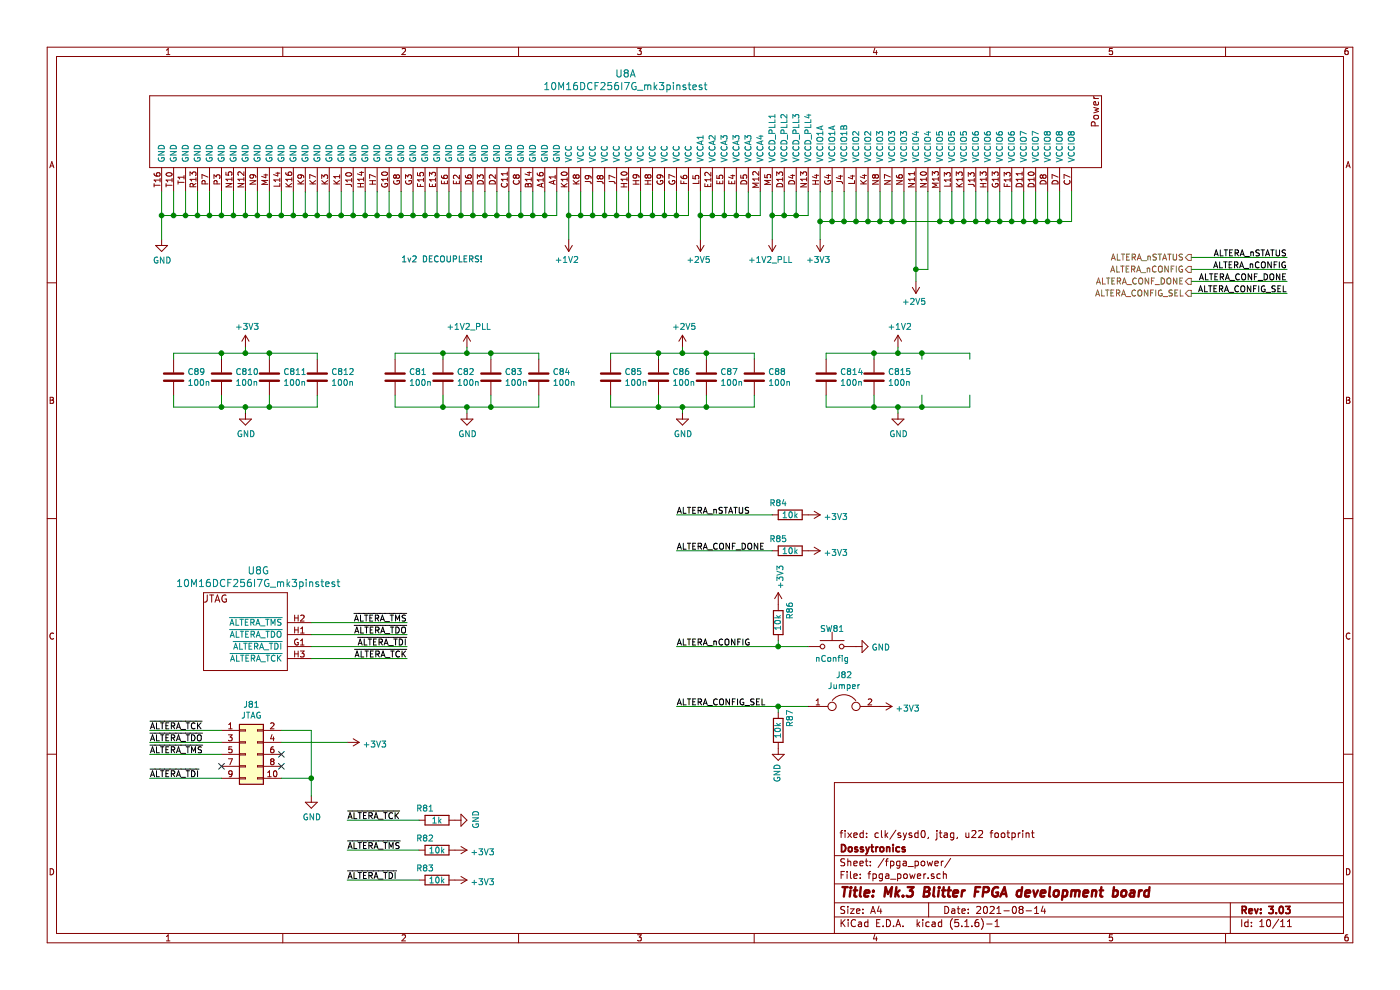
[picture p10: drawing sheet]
EESchema Schematic File Version 4
EELAYER 30 0
EELAYER END
$Descr A4 11693 8268
encoding utf-8
Sheet 10 11
Title "Mk.3 Blitter FPGA development board"
Date "2021-08-14"
Rev "3.03"
Comp "Dossytronics"
Comment1 "fixed: clk/sysd0, jtag, u22 footprint"
Comment2 ""
Comment3 ""
Comment4 ""
$EndDescr
$Comp
L mk3fpga:10M16DCF256I7G_mk3pinstest U8
U 1 1
P 9050 1100
AR Path="/607E6374" Ref="U8"  Part="1" 
AR Path="/607E3841/607E6374" Ref="U8"  Part="1" 
F 0 "U8" V 8563 -2725 60  0000 C CNN
F 1 "10M16DCF256I7G_mk3pinstest" V 8669 -2725 60  0000 C CNN
F 2 "mk3blit:MAX10_FBGA_256_dom" H 9050 1100 60  0001 C CNN
F 3 "" H 9050 1100 60  0001 C CNN
	1    9050 1100
	0    1    1    0   
$EndComp
$Comp
L mk3fpga:10M16DCF256I7G_mk3pinstest U?
U 7 1
P 2050 5100
AR Path="/61429BC9" Ref="U?"  Part="7" 
AR Path="/6077081F/61429BC9" Ref="U?"  Part="7" 
AR Path="/607E3841/61429BC9" Ref="U8"  Part="7" 
F 0 "U8" H 2158 5437 60  0000 C CNN
F 1 "10M16DCF256I7G_mk3pinstest" H 2158 5331 60  0000 C CNN
F 2 "mk3blit:MAX10_FBGA_256_dom" H 2050 5100 60  0001 C CNN
F 3 "" H 2050 5100 60  0001 C CNN
	7    2050 5100
	1    0    0    -1  
$EndComp
Text Label 3400 5400 2    50   ~ 0
~ALTERA_TDI~
Text Label 3400 5300 2    50   ~ 0
~ALTERA_TDO~
Text Label 3400 5200 2    50   ~ 0
~ALTERA_TMS~
Text Label 3400 5500 2    50   ~ 0
~ALTERA_TCK~
$Comp
L Connector_Generic:Conn_02x05_Odd_Even J81
U 1 1
P 2050 6300
F 0 "J81" H 2100 6717 50  0000 C CNN
F 1 "JTAG" H 2100 6626 50  0000 C CNN
F 2 "Connector_IDC:IDC-Header_2x05_P2.54mm_Vertical" H 2050 6300 50  0001 C CNN
F 3 "~" H 2050 6300 50  0001 C CNN
	1    2050 6300
	1    0    0    -1  
$EndComp
Text Label 1250 6500 0    50   ~ 0
~ALTERA_TDI~
Text Label 1250 6200 0    50   ~ 0
~ALTERA_TDO~
Text Label 1250 6300 0    50   ~ 0
~ALTERA_TMS~
Text Label 1250 6100 0    50   ~ 0
~ALTERA_TCK~
NoConn ~ 2350 6400
NoConn ~ 2350 6300
NoConn ~ 1850 6400
Wire Wire Line
	1250 6100 1850 6100
Wire Wire Line
	1850 6200 1250 6200
Wire Wire Line
	1250 6300 1850 6300
Wire Wire Line
	1850 6500 1250 6500
$Comp
L power:+3V3 #PWR0205
U 1 1
P 2900 6200
F 0 "#PWR0205" H 2900 6050 50  0001 C CNN
F 1 "+3V3" V 2915 6328 50  0000 L CNN
F 2 "" H 2900 6200 50  0001 C CNN
F 3 "" H 2900 6200 50  0001 C CNN
	1    2900 6200
	0    1    1    0   
$EndComp
$Comp
L power:GND #PWR0206
U 1 1
P 2600 6650
F 0 "#PWR0206" H 2600 6400 50  0001 C CNN
F 1 "GND" H 2605 6477 50  0000 C CNN
F 2 "" H 2600 6650 50  0001 C CNN
F 3 "" H 2600 6650 50  0001 C CNN
	1    2600 6650
	1    0    0    -1  
$EndComp
Wire Wire Line
	2350 6500 2600 6500
Wire Wire Line
	2600 6500 2600 6650
Wire Wire Line
	2350 6100 2600 6100
Wire Wire Line
	2600 6100 2600 6500
Connection ~ 2600 6500
Wire Wire Line
	2600 5200 3400 5200
Wire Wire Line
	2600 5300 3400 5300
Wire Wire Line
	2600 5400 3400 5400
Wire Wire Line
	2600 5500 3400 5500
Wire Wire Line
	2350 6200 2900 6200
Wire Wire Line
	4650 1600 4650 1800
Wire Wire Line
	4650 1800 4550 1800
Wire Wire Line
	1350 1800 1350 1600
Wire Wire Line
	1450 1600 1450 1800
Connection ~ 1450 1800
Wire Wire Line
	1450 1800 1350 1800
Wire Wire Line
	1550 1600 1550 1800
Connection ~ 1550 1800
Wire Wire Line
	1550 1800 1450 1800
Wire Wire Line
	1650 1600 1650 1800
Connection ~ 1650 1800
Wire Wire Line
	1650 1800 1550 1800
Wire Wire Line
	1750 1600 1750 1800
Connection ~ 1750 1800
Wire Wire Line
	1750 1800 1650 1800
Wire Wire Line
	1850 1600 1850 1800
Connection ~ 1850 1800
Wire Wire Line
	1850 1800 1750 1800
Wire Wire Line
	1950 1600 1950 1800
Connection ~ 1950 1800
Wire Wire Line
	1950 1800 1850 1800
Wire Wire Line
	2050 1600 2050 1800
Connection ~ 2050 1800
Wire Wire Line
	2050 1800 1950 1800
Wire Wire Line
	2150 1600 2150 1800
Wire Wire Line
	2150 1800 2050 1800
Wire Wire Line
	2250 1600 2250 1800
Connection ~ 2250 1800
Wire Wire Line
	2250 1800 2150 1800
Wire Wire Line
	2350 1600 2350 1800
Connection ~ 2350 1800
Wire Wire Line
	2350 1800 2250 1800
Wire Wire Line
	2450 1600 2450 1800
Connection ~ 2450 1800
Wire Wire Line
	2450 1800 2350 1800
Wire Wire Line
	2550 1600 2550 1800
Wire Wire Line
	2550 1800 2450 1800
Connection ~ 2550 1800
Wire Wire Line
	2650 1600 2650 1800
Connection ~ 2650 1800
Wire Wire Line
	2650 1800 2550 1800
Wire Wire Line
	2750 1600 2750 1800
Connection ~ 2750 1800
Wire Wire Line
	2750 1800 2650 1800
Wire Wire Line
	2850 1600 2850 1800
Wire Wire Line
	2850 1800 2750 1800
Connection ~ 2850 1800
Wire Wire Line
	2950 1600 2950 1800
Connection ~ 2950 1800
Wire Wire Line
	2950 1800 2850 1800
Wire Wire Line
	3050 1600 3050 1800
Connection ~ 3050 1800
Wire Wire Line
	3050 1800 2950 1800
Wire Wire Line
	3150 1600 3150 1800
Wire Wire Line
	3150 1800 3050 1800
Connection ~ 3150 1800
Wire Wire Line
	3250 1600 3250 1800
Connection ~ 3250 1800
Wire Wire Line
	3250 1800 3150 1800
Wire Wire Line
	3350 1600 3350 1800
Connection ~ 3350 1800
Wire Wire Line
	3350 1800 3250 1800
Wire Wire Line
	3450 1600 3450 1800
Wire Wire Line
	3450 1800 3350 1800
Connection ~ 3450 1800
Wire Wire Line
	3550 1600 3550 1800
Connection ~ 3550 1800
Wire Wire Line
	3550 1800 3450 1800
Wire Wire Line
	3650 1600 3650 1800
Connection ~ 3650 1800
Wire Wire Line
	3650 1800 3550 1800
Wire Wire Line
	3750 1600 3750 1800
Wire Wire Line
	3750 1800 3650 1800
Connection ~ 3750 1800
Wire Wire Line
	3850 1600 3850 1800
Connection ~ 3850 1800
Wire Wire Line
	3850 1800 3750 1800
Wire Wire Line
	3950 1600 3950 1800
Connection ~ 3950 1800
Wire Wire Line
	3950 1800 3850 1800
Wire Wire Line
	4050 1600 4050 1800
Wire Wire Line
	4050 1800 3950 1800
Connection ~ 4050 1800
Wire Wire Line
	4150 1600 4150 1800
Connection ~ 4150 1800
Wire Wire Line
	4150 1800 4050 1800
Wire Wire Line
	4250 1600 4250 1800
Connection ~ 4250 1800
Wire Wire Line
	4250 1800 4150 1800
Wire Wire Line
	4350 1600 4350 1800
Wire Wire Line
	4350 1800 4250 1800
Connection ~ 4350 1800
Wire Wire Line
	4450 1600 4450 1800
Connection ~ 4450 1800
Wire Wire Line
	4450 1800 4350 1800
Wire Wire Line
	4550 1600 4550 1800
Connection ~ 4550 1800
Wire Wire Line
	4550 1800 4450 1800
Connection ~ 2150 1800
$Comp
L power:GND #PWR0207
U 1 1
P 1350 2000
F 0 "#PWR0207" H 1350 1750 50  0001 C CNN
F 1 "GND" H 1355 1827 50  0000 C CNN
F 2 "" H 1350 2000 50  0001 C CNN
F 3 "" H 1350 2000 50  0001 C CNN
	1    1350 2000
	1    0    0    -1  
$EndComp
Wire Wire Line
	1350 2000 1350 1800
Connection ~ 1350 1800
Wire Wire Line
	5750 1600 5750 1800
Wire Wire Line
	5750 1800 5650 1800
Wire Wire Line
	4750 1800 4750 1600
Wire Wire Line
	4850 1600 4850 1800
Connection ~ 4850 1800
Wire Wire Line
	4850 1800 4750 1800
Wire Wire Line
	4950 1600 4950 1800
Connection ~ 4950 1800
Wire Wire Line
	4950 1800 4850 1800
Wire Wire Line
	5050 1600 5050 1800
Connection ~ 5050 1800
Wire Wire Line
	5050 1800 4950 1800
Wire Wire Line
	5150 1600 5150 1800
Connection ~ 5150 1800
Wire Wire Line
	5150 1800 5050 1800
Wire Wire Line
	5250 1600 5250 1800
Connection ~ 5250 1800
Wire Wire Line
	5250 1800 5150 1800
Wire Wire Line
	5350 1600 5350 1800
Connection ~ 5350 1800
Wire Wire Line
	5350 1800 5250 1800
Wire Wire Line
	5450 1600 5450 1800
Connection ~ 5450 1800
Wire Wire Line
	5450 1800 5350 1800
Wire Wire Line
	5550 1600 5550 1800
Connection ~ 5550 1800
Wire Wire Line
	5550 1800 5450 1800
Wire Wire Line
	5650 1600 5650 1800
Connection ~ 5650 1800
Wire Wire Line
	5650 1800 5550 1800
$Comp
L power:+1V2 #PWR0208
U 1 1
P 4750 2000
F 0 "#PWR0208" H 4750 1850 50  0001 C CNN
F 1 "+1V2" H 4765 2173 50  0000 C CNN
F 2 "" H 4750 2000 50  0001 C CNN
F 3 "" H 4750 2000 50  0001 C CNN
	1    4750 2000
	-1   0    0    1   
$EndComp
Wire Wire Line
	4750 2000 4750 1800
Connection ~ 4750 1800
Wire Wire Line
	6350 1600 6350 1800
Wire Wire Line
	6350 1800 6250 1800
Wire Wire Line
	5850 1800 5850 1600
Wire Wire Line
	5950 1600 5950 1800
Connection ~ 5950 1800
Wire Wire Line
	5950 1800 5850 1800
Wire Wire Line
	6050 1600 6050 1800
Connection ~ 6050 1800
Wire Wire Line
	6050 1800 5950 1800
Wire Wire Line
	6150 1600 6150 1800
Connection ~ 6150 1800
Wire Wire Line
	6150 1800 6050 1800
Wire Wire Line
	6250 1600 6250 1800
Connection ~ 6250 1800
Wire Wire Line
	6250 1800 6150 1800
$Comp
L power:+2V5 #PWR0209
U 1 1
P 5850 2000
F 0 "#PWR0209" H 5850 1850 50  0001 C CNN
F 1 "+2V5" H 5865 2173 50  0000 C CNN
F 2 "" H 5850 2000 50  0001 C CNN
F 3 "" H 5850 2000 50  0001 C CNN
	1    5850 2000
	-1   0    0    1   
$EndComp
Wire Wire Line
	5850 2000 5850 1800
Connection ~ 5850 1800
Wire Wire Line
	6750 1600 6750 1800
Wire Wire Line
	6750 1800 6650 1800
Wire Wire Line
	6450 1800 6450 1600
Wire Wire Line
	6550 1600 6550 1800
Connection ~ 6550 1800
Wire Wire Line
	6550 1800 6450 1800
Wire Wire Line
	6650 1600 6650 1800
Connection ~ 6650 1800
Wire Wire Line
	6650 1800 6550 1800
$Comp
L +1V2_PLL:+1V2_PLL #PWR0210
U 1 1
P 6450 2000
F 0 "#PWR0210" H 6450 1850 50  0001 C CNN
F 1 "+1V2_PLL" H 6465 2173 50  0000 C CNN
F 2 "" H 6450 2000 50  0001 C CNN
F 3 "" H 6450 2000 50  0001 C CNN
	1    6450 2000
	-1   0    0    1   
$EndComp
Wire Wire Line
	6450 2000 6450 1800
Connection ~ 6450 1800
$Comp
L power:+2V5 #PWR0211
U 1 1
P 7650 2350
F 0 "#PWR0211" H 7650 2200 50  0001 C CNN
F 1 "+2V5" H 7665 2523 50  0000 C CNN
F 2 "" H 7650 2350 50  0001 C CNN
F 3 "" H 7650 2350 50  0001 C CNN
	1    7650 2350
	-1   0    0    1   
$EndComp
Wire Wire Line
	7650 1600 7650 2250
Wire Wire Line
	7750 1600 7750 2250
Wire Wire Line
	7750 2250 7650 2250
Connection ~ 7650 2250
Wire Wire Line
	7650 2250 7650 2350
Wire Wire Line
	6850 1600 6850 1850
Wire Wire Line
	6850 1850 6950 1850
Wire Wire Line
	8950 1850 8950 1600
Wire Wire Line
	8850 1600 8850 1850
Connection ~ 8850 1850
Wire Wire Line
	8850 1850 8950 1850
Wire Wire Line
	8750 1600 8750 1850
Connection ~ 8750 1850
Wire Wire Line
	8750 1850 8850 1850
Wire Wire Line
	8650 1600 8650 1850
Connection ~ 8650 1850
Wire Wire Line
	8650 1850 8750 1850
Wire Wire Line
	8550 1600 8550 1850
Connection ~ 8550 1850
Wire Wire Line
	8550 1850 8650 1850
Wire Wire Line
	8450 1600 8450 1850
Connection ~ 8450 1850
Wire Wire Line
	8450 1850 8550 1850
Wire Wire Line
	8350 1600 8350 1850
Connection ~ 8350 1850
Wire Wire Line
	8350 1850 8450 1850
Wire Wire Line
	8250 1600 8250 1850
Connection ~ 8250 1850
Wire Wire Line
	8250 1850 8350 1850
Wire Wire Line
	8150 1600 8150 1850
Connection ~ 8150 1850
Wire Wire Line
	8150 1850 8250 1850
Wire Wire Line
	8050 1600 8050 1850
Connection ~ 8050 1850
Wire Wire Line
	8050 1850 8150 1850
Wire Wire Line
	7950 1600 7950 1850
Connection ~ 7950 1850
Wire Wire Line
	7950 1850 8050 1850
Wire Wire Line
	7850 1600 7850 1850
Connection ~ 7850 1850
Wire Wire Line
	7850 1850 7950 1850
Wire Wire Line
	7550 1600 7550 1850
Connection ~ 7550 1850
Wire Wire Line
	7550 1850 7850 1850
Wire Wire Line
	7450 1600 7450 1850
Connection ~ 7450 1850
Wire Wire Line
	7450 1850 7550 1850
Wire Wire Line
	7350 1600 7350 1850
Connection ~ 7350 1850
Wire Wire Line
	7350 1850 7450 1850
Wire Wire Line
	7250 1600 7250 1850
Connection ~ 7250 1850
Wire Wire Line
	7250 1850 7350 1850
Wire Wire Line
	7150 1600 7150 1850
Connection ~ 7150 1850
Wire Wire Line
	7150 1850 7250 1850
Wire Wire Line
	7050 1600 7050 1850
Connection ~ 7050 1850
Wire Wire Line
	7050 1850 7150 1850
Wire Wire Line
	6950 1600 6950 1850
Connection ~ 6950 1850
Wire Wire Line
	6950 1850 7050 1850
$Comp
L power:+3V3 #PWR0212
U 1 1
P 6850 2000
F 0 "#PWR0212" H 6850 1850 50  0001 C CNN
F 1 "+3V3" H 6865 2173 50  0000 C CNN
F 2 "" H 6850 2000 50  0001 C CNN
F 3 "" H 6850 2000 50  0001 C CNN
	1    6850 2000
	-1   0    0    1   
$EndComp
Wire Wire Line
	6850 2000 6850 1850
Connection ~ 6850 1850
Text Notes 3350 2200 0    50   ~ 0
1v2 DECOUPLERS!
$Comp
L Device:C C81
U 1 1
P 3300 3150
F 0 "C81" H 3415 3196 50  0000 L CNN
F 1 "100n" H 3415 3105 50  0000 L CNN
F 2 "Capacitors_SMD:C_0402" H 3338 3000 50  0001 C CNN
F 3 "~" H 3300 3150 50  0001 C CNN
	1    3300 3150
	1    0    0    -1  
$EndComp
$Comp
L Device:C C82
U 1 1
P 3700 3150
F 0 "C82" H 3815 3196 50  0000 L CNN
F 1 "100n" H 3815 3105 50  0000 L CNN
F 2 "Capacitors_SMD:C_0402" H 3738 3000 50  0001 C CNN
F 3 "~" H 3700 3150 50  0001 C CNN
	1    3700 3150
	1    0    0    -1  
$EndComp
$Comp
L Device:C C83
U 1 1
P 4100 3150
F 0 "C83" H 4215 3196 50  0000 L CNN
F 1 "100n" H 4215 3105 50  0000 L CNN
F 2 "Capacitors_SMD:C_0402" H 4138 3000 50  0001 C CNN
F 3 "~" H 4100 3150 50  0001 C CNN
	1    4100 3150
	1    0    0    -1  
$EndComp
$Comp
L Device:C C84
U 1 1
P 4500 3150
F 0 "C84" H 4615 3196 50  0000 L CNN
F 1 "100n" H 4615 3105 50  0000 L CNN
F 2 "Capacitors_SMD:C_0402" H 4538 3000 50  0001 C CNN
F 3 "~" H 4500 3150 50  0001 C CNN
	1    4500 3150
	1    0    0    -1  
$EndComp
$Comp
L power:GND #PWR0230
U 1 1
P 3900 3450
F 0 "#PWR0230" H 3900 3200 50  0001 C CNN
F 1 "GND" H 3905 3277 50  0000 C CNN
F 2 "" H 3900 3450 50  0001 C CNN
F 3 "" H 3900 3450 50  0001 C CNN
	1    3900 3450
	1    0    0    -1  
$EndComp
$Comp
L +1V2_PLL:+1V2_PLL #PWR0231
U 1 1
P 3900 2900
F 0 "#PWR0231" H 3900 2750 50  0001 C CNN
F 1 "+1V2_PLL" H 3915 3073 50  0000 C CNN
F 2 "" H 3900 2900 50  0001 C CNN
F 3 "" H 3900 2900 50  0001 C CNN
	1    3900 2900
	1    0    0    -1  
$EndComp
Wire Wire Line
	3300 3300 3300 3400
Wire Wire Line
	3300 3400 3700 3400
Wire Wire Line
	4500 3400 4500 3300
Wire Wire Line
	4100 3300 4100 3400
Connection ~ 4100 3400
Wire Wire Line
	4100 3400 4500 3400
Wire Wire Line
	3900 3450 3900 3400
Connection ~ 3900 3400
Wire Wire Line
	3900 3400 4100 3400
Wire Wire Line
	3700 3400 3700 3300
Connection ~ 3700 3400
Wire Wire Line
	3700 3400 3900 3400
Wire Wire Line
	3300 3000 3300 2950
Wire Wire Line
	3300 2950 3700 2950
Wire Wire Line
	4500 2950 4500 3000
Wire Wire Line
	4100 3000 4100 2950
Connection ~ 4100 2950
Wire Wire Line
	4100 2950 4500 2950
Wire Wire Line
	3700 3000 3700 2950
Connection ~ 3700 2950
Wire Wire Line
	3700 2950 3900 2950
Wire Wire Line
	3900 2950 3900 2900
Connection ~ 3900 2950
Wire Wire Line
	3900 2950 4100 2950
$Comp
L Device:C C85
U 1 1
P 5100 3150
F 0 "C85" H 5215 3196 50  0000 L CNN
F 1 "100n" H 5215 3105 50  0000 L CNN
F 2 "Capacitors_SMD:C_0402" H 5138 3000 50  0001 C CNN
F 3 "~" H 5100 3150 50  0001 C CNN
	1    5100 3150
	1    0    0    -1  
$EndComp
$Comp
L Device:C C86
U 1 1
P 5500 3150
F 0 "C86" H 5615 3196 50  0000 L CNN
F 1 "100n" H 5615 3105 50  0000 L CNN
F 2 "Capacitors_SMD:C_0402" H 5538 3000 50  0001 C CNN
F 3 "~" H 5500 3150 50  0001 C CNN
	1    5500 3150
	1    0    0    -1  
$EndComp
$Comp
L Device:C C87
U 1 1
P 5900 3150
F 0 "C87" H 6015 3196 50  0000 L CNN
F 1 "100n" H 6015 3105 50  0000 L CNN
F 2 "Capacitors_SMD:C_0402" H 5938 3000 50  0001 C CNN
F 3 "~" H 5900 3150 50  0001 C CNN
	1    5900 3150
	1    0    0    -1  
$EndComp
$Comp
L Device:C C88
U 1 1
P 6300 3150
F 0 "C88" H 6415 3196 50  0000 L CNN
F 1 "100n" H 6415 3105 50  0000 L CNN
F 2 "Capacitors_SMD:C_0402" H 6338 3000 50  0001 C CNN
F 3 "~" H 6300 3150 50  0001 C CNN
	1    6300 3150
	1    0    0    -1  
$EndComp
$Comp
L power:GND #PWR0232
U 1 1
P 5700 3450
F 0 "#PWR0232" H 5700 3200 50  0001 C CNN
F 1 "GND" H 5705 3277 50  0000 C CNN
F 2 "" H 5700 3450 50  0001 C CNN
F 3 "" H 5700 3450 50  0001 C CNN
	1    5700 3450
	1    0    0    -1  
$EndComp
Wire Wire Line
	5100 3300 5100 3400
Wire Wire Line
	5100 3400 5500 3400
Wire Wire Line
	6300 3400 6300 3300
Wire Wire Line
	5900 3300 5900 3400
Connection ~ 5900 3400
Wire Wire Line
	5900 3400 6300 3400
Wire Wire Line
	5700 3450 5700 3400
Connection ~ 5700 3400
Wire Wire Line
	5700 3400 5900 3400
Wire Wire Line
	5500 3400 5500 3300
Connection ~ 5500 3400
Wire Wire Line
	5500 3400 5700 3400
Wire Wire Line
	5100 3000 5100 2950
Wire Wire Line
	5100 2950 5500 2950
Wire Wire Line
	6300 2950 6300 3000
Wire Wire Line
	5900 3000 5900 2950
Connection ~ 5900 2950
Wire Wire Line
	5900 2950 6300 2950
Wire Wire Line
	5500 3000 5500 2950
Connection ~ 5500 2950
Wire Wire Line
	5500 2950 5700 2950
Wire Wire Line
	5700 2950 5700 2900
Connection ~ 5700 2950
Wire Wire Line
	5700 2950 5900 2950
$Comp
L power:+2V5 #PWR0233
U 1 1
P 5700 2900
F 0 "#PWR0233" H 5700 2750 50  0001 C CNN
F 1 "+2V5" H 5715 3073 50  0000 C CNN
F 2 "" H 5700 2900 50  0001 C CNN
F 3 "" H 5700 2900 50  0001 C CNN
	1    5700 2900
	1    0    0    -1  
$EndComp
$Comp
L Device:C C89
U 1 1
P 1450 3150
F 0 "C89" H 1565 3196 50  0000 L CNN
F 1 "100n" H 1565 3105 50  0000 L CNN
F 2 "Capacitors_SMD:C_0402" H 1488 3000 50  0001 C CNN
F 3 "~" H 1450 3150 50  0001 C CNN
	1    1450 3150
	1    0    0    -1  
$EndComp
$Comp
L Device:C C810
U 1 1
P 1850 3150
F 0 "C810" H 1965 3196 50  0000 L CNN
F 1 "100n" H 1965 3105 50  0000 L CNN
F 2 "Capacitors_SMD:C_0402" H 1888 3000 50  0001 C CNN
F 3 "~" H 1850 3150 50  0001 C CNN
	1    1850 3150
	1    0    0    -1  
$EndComp
$Comp
L Device:C C811
U 1 1
P 2250 3150
F 0 "C811" H 2365 3196 50  0000 L CNN
F 1 "100n" H 2365 3105 50  0000 L CNN
F 2 "Capacitors_SMD:C_0402" H 2288 3000 50  0001 C CNN
F 3 "~" H 2250 3150 50  0001 C CNN
	1    2250 3150
	1    0    0    -1  
$EndComp
$Comp
L Device:C C812
U 1 1
P 2650 3150
F 0 "C812" H 2765 3196 50  0000 L CNN
F 1 "100n" H 2765 3105 50  0000 L CNN
F 2 "Capacitors_SMD:C_0402" H 2688 3000 50  0001 C CNN
F 3 "~" H 2650 3150 50  0001 C CNN
	1    2650 3150
	1    0    0    -1  
$EndComp
$Comp
L power:GND #PWR0240
U 1 1
P 2050 3450
F 0 "#PWR0240" H 2050 3200 50  0001 C CNN
F 1 "GND" H 2055 3277 50  0000 C CNN
F 2 "" H 2050 3450 50  0001 C CNN
F 3 "" H 2050 3450 50  0001 C CNN
	1    2050 3450
	1    0    0    -1  
$EndComp
Wire Wire Line
	1450 3300 1450 3400
Wire Wire Line
	1450 3400 1850 3400
Wire Wire Line
	2650 3400 2650 3300
Wire Wire Line
	2250 3300 2250 3400
Connection ~ 2250 3400
Wire Wire Line
	2250 3400 2650 3400
Wire Wire Line
	2050 3450 2050 3400
Connection ~ 2050 3400
Wire Wire Line
	2050 3400 2250 3400
Wire Wire Line
	1850 3400 1850 3300
Connection ~ 1850 3400
Wire Wire Line
	1850 3400 2050 3400
Wire Wire Line
	1450 3000 1450 2950
Wire Wire Line
	1450 2950 1850 2950
Wire Wire Line
	2650 2950 2650 3000
Wire Wire Line
	2250 3000 2250 2950
Connection ~ 2250 2950
Wire Wire Line
	2250 2950 2650 2950
Wire Wire Line
	1850 3000 1850 2950
Connection ~ 1850 2950
Wire Wire Line
	1850 2950 2050 2950
Wire Wire Line
	2050 2950 2050 2900
Connection ~ 2050 2950
Wire Wire Line
	2050 2950 2250 2950
$Comp
L power:+3V3 #PWR0241
U 1 1
P 2050 2900
F 0 "#PWR0241" H 2050 2750 50  0001 C CNN
F 1 "+3V3" H 2065 3073 50  0000 C CNN
F 2 "" H 2050 2900 50  0001 C CNN
F 3 "" H 2050 2900 50  0001 C CNN
	1    2050 2900
	1    0    0    -1  
$EndComp
$Comp
L Device:C C814
U 1 1
P 6900 3150
F 0 "C814" H 7015 3196 50  0000 L CNN
F 1 "100n" H 7015 3105 50  0000 L CNN
F 2 "Capacitors_SMD:C_0402" H 6938 3000 50  0001 C CNN
F 3 "~" H 6900 3150 50  0001 C CNN
	1    6900 3150
	1    0    0    -1  
$EndComp
$Comp
L Device:C C815
U 1 1
P 7300 3150
F 0 "C815" H 7415 3196 50  0000 L CNN
F 1 "100n" H 7415 3105 50  0000 L CNN
F 2 "Capacitors_SMD:C_0402" H 7338 3000 50  0001 C CNN
F 3 "~" H 7300 3150 50  0001 C CNN
	1    7300 3150
	1    0    0    -1  
$EndComp
$Comp
L power:GND #PWR0143
U 1 1
P 7500 3450
F 0 "#PWR0143" H 7500 3200 50  0001 C CNN
F 1 "GND" H 7505 3277 50  0000 C CNN
F 2 "" H 7500 3450 50  0001 C CNN
F 3 "" H 7500 3450 50  0001 C CNN
	1    7500 3450
	1    0    0    -1  
$EndComp
Wire Wire Line
	6900 3300 6900 3400
Wire Wire Line
	6900 3400 7300 3400
Wire Wire Line
	8100 3400 8100 3300
Wire Wire Line
	7700 3300 7700 3400
Connection ~ 7700 3400
Wire Wire Line
	7700 3400 8100 3400
Wire Wire Line
	7500 3450 7500 3400
Connection ~ 7500 3400
Wire Wire Line
	7500 3400 7700 3400
Wire Wire Line
	7300 3400 7300 3300
Connection ~ 7300 3400
Wire Wire Line
	7300 3400 7500 3400
Wire Wire Line
	6900 3000 6900 2950
Wire Wire Line
	6900 2950 7300 2950
Wire Wire Line
	8100 2950 8100 3000
Wire Wire Line
	7700 3000 7700 2950
Connection ~ 7700 2950
Wire Wire Line
	7700 2950 8100 2950
Wire Wire Line
	7300 3000 7300 2950
Connection ~ 7300 2950
Wire Wire Line
	7300 2950 7500 2950
Wire Wire Line
	7500 2950 7500 2900
Connection ~ 7500 2950
Wire Wire Line
	7500 2950 7700 2950
$Comp
L power:+1V2 #PWR0198
U 1 1
P 7500 2900
F 0 "#PWR0198" H 7500 2750 50  0001 C CNN
F 1 "+1V2" H 7515 3073 50  0000 C CNN
F 2 "" H 7500 2900 50  0001 C CNN
F 3 "" H 7500 2900 50  0001 C CNN
	1    7500 2900
	1    0    0    -1  
$EndComp
$Comp
L Device:R R81
U 1 1
P 3650 6850
F 0 "R81" V 3550 6750 50  0000 C CNN
F 1 "1k" V 3650 6850 50  0000 C CNN
F 2 "Resistors_SMD:R_0805" V 3580 6850 50  0001 C CNN
F 3 "~" H 3650 6850 50  0001 C CNN
	1    3650 6850
	0    1    1    0   
$EndComp
$Comp
L Device:R R82
U 1 1
P 3650 7100
F 0 "R82" V 3550 7000 50  0000 C CNN
F 1 "10k" V 3650 7100 50  0000 C CNN
F 2 "Resistors_SMD:R_0805" V 3580 7100 50  0001 C CNN
F 3 "~" H 3650 7100 50  0001 C CNN
	1    3650 7100
	0    1    1    0   
$EndComp
Text Label 2900 6850 0    50   ~ 0
~ALTERA_TCK~
Wire Wire Line
	2900 6850 3500 6850
Text Label 2900 7100 0    50   ~ 0
~ALTERA_TMS~
Wire Wire Line
	2900 7100 3500 7100
$Comp
L power:GND #PWR0197
U 1 1
P 3800 6850
F 0 "#PWR0197" H 3800 6600 50  0001 C CNN
F 1 "GND" H 3805 6677 50  0000 C CNN
F 2 "" H 3800 6850 50  0001 C CNN
F 3 "" H 3800 6850 50  0001 C CNN
	1    3800 6850
	0    -1   -1   0   
$EndComp
$Comp
L power:+3V3 #PWR0215
U 1 1
P 3800 7100
F 0 "#PWR0215" H 3800 6950 50  0001 C CNN
F 1 "+3V3" V 3815 7228 50  0000 L CNN
F 2 "" H 3800 7100 50  0001 C CNN
F 3 "" H 3800 7100 50  0001 C CNN
	1    3800 7100
	0    1    1    0   
$EndComp
$Comp
L Device:R R83
U 1 1
P 3650 7350
F 0 "R83" V 3550 7250 50  0000 C CNN
F 1 "10k" V 3650 7350 50  0000 C CNN
F 2 "Resistors_SMD:R_0805" V 3580 7350 50  0001 C CNN
F 3 "~" H 3650 7350 50  0001 C CNN
	1    3650 7350
	0    1    1    0   
$EndComp
Wire Wire Line
	2900 7350 3500 7350
$Comp
L power:+3V3 #PWR0216
U 1 1
P 3800 7350
F 0 "#PWR0216" H 3800 7200 50  0001 C CNN
F 1 "+3V3" V 3815 7478 50  0000 L CNN
F 2 "" H 3800 7350 50  0001 C CNN
F 3 "" H 3800 7350 50  0001 C CNN
	1    3800 7350
	0    1    1    0   
$EndComp
Text Label 2900 7350 0    50   ~ 0
~ALTERA_TDI~
Wire Wire Line
	9950 2150 10750 2150
Text Label 10750 2150 2    50   ~ 0
ALTERA_nSTATUS~
Wire Wire Line
	9950 2250 10750 2250
Text Label 10750 2250 2    50   ~ 0
ALTERA_nCONFIG~
Wire Wire Line
	9950 2350 10750 2350
Text Label 10750 2350 2    50   ~ 0
ALTERA_CONF_DONE~
Wire Wire Line
	9950 2450 10750 2450
Text Label 10750 2450 2    50   ~ 0
ALTERA_CONFIG_SEL~
Text HLabel 9950 2150 0    50   Output ~ 0
ALTERA_nSTATUS
Text HLabel 9950 2250 0    50   Output ~ 0
ALTERA_nCONFIG
Text HLabel 9950 2350 0    50   Output ~ 0
ALTERA_CONF_DONE
Text HLabel 9950 2450 0    50   Output ~ 0
ALTERA_CONFIG_SEL
Text Label 5650 4300 0    50   ~ 0
ALTERA_nSTATUS~
Wire Wire Line
	5650 4300 6450 4300
Text Label 5650 5400 0    50   ~ 0
ALTERA_nCONFIG~
Text Label 5650 4600 0    50   ~ 0
ALTERA_CONF_DONE~
Wire Wire Line
	5650 4600 6450 4600
$Comp
L Device:R R84
U 1 1
P 6600 4300
F 0 "R84" V 6500 4200 50  0000 C CNN
F 1 "10k" V 6600 4300 50  0000 C CNN
F 2 "Resistors_SMD:R_0805" V 6530 4300 50  0001 C CNN
F 3 "~" H 6600 4300 50  0001 C CNN
	1    6600 4300
	0    1    1    0   
$EndComp
$Comp
L Device:R R85
U 1 1
P 6600 4600
F 0 "R85" V 6500 4500 50  0000 C CNN
F 1 "10k" V 6600 4600 50  0000 C CNN
F 2 "Resistors_SMD:R_0805" V 6530 4600 50  0001 C CNN
F 3 "~" H 6600 4600 50  0001 C CNN
	1    6600 4600
	0    1    1    0   
$EndComp
$Comp
L power:+3V3 #PWR0217
U 1 1
P 6750 4300
F 0 "#PWR0217" H 6750 4150 50  0001 C CNN
F 1 "+3V3" V 6765 4428 50  0000 L CNN
F 2 "" H 6750 4300 50  0001 C CNN
F 3 "" H 6750 4300 50  0001 C CNN
	1    6750 4300
	0    1    1    0   
$EndComp
$Comp
L power:+3V3 #PWR0218
U 1 1
P 6750 4600
F 0 "#PWR0218" H 6750 4450 50  0001 C CNN
F 1 "+3V3" V 6765 4728 50  0000 L CNN
F 2 "" H 6750 4600 50  0001 C CNN
F 3 "" H 6750 4600 50  0001 C CNN
	1    6750 4600
	0    1    1    0   
$EndComp
$Comp
L Switch:SW_Push SW?
U 1 1
P 6950 5400
AR Path="/607433A4/60E99038" Ref="SW?"  Part="1" 
AR Path="/607E3841/60E99038" Ref="SW81"  Part="1" 
F 0 "SW81" H 6950 5550 50  0000 C CNN
F 1 "nConfig" H 6950 5300 50  0000 C CNN
F 2 "mk3blit:SW_SPST_GEN" H 6950 5600 50  0001 C CNN
F 3 "~" H 6950 5600 50  0001 C CNN
	1    6950 5400
	1    0    0    -1  
$EndComp
$Comp
L power:GND #PWR?
U 1 1
P 7150 5400
AR Path="/607433A4/60E9903E" Ref="#PWR?"  Part="1" 
AR Path="/607E3841/60E9903E" Ref="#PWR0245"  Part="1" 
F 0 "#PWR0245" H 7150 5150 50  0001 C CNN
F 1 "GND" V 7155 5272 50  0000 R CNN
F 2 "" H 7150 5400 50  0001 C CNN
F 3 "" H 7150 5400 50  0001 C CNN
	1    7150 5400
	0    -1   1    0   
$EndComp
$Comp
L Device:R R86
U 1 1
P 6500 5200
F 0 "R86" V 6400 5100 50  0000 C CNN
F 1 "10k" V 6500 5200 50  0000 C CNN
F 2 "Resistors_SMD:R_0805" V 6430 5200 50  0001 C CNN
F 3 "~" H 6500 5200 50  0001 C CNN
	1    6500 5200
	-1   0    0    1   
$EndComp
$Comp
L power:+3V3 #PWR0246
U 1 1
P 6500 5050
F 0 "#PWR0246" H 6500 4900 50  0001 C CNN
F 1 "+3V3" V 6515 5178 50  0000 L CNN
F 2 "" H 6500 5050 50  0001 C CNN
F 3 "" H 6500 5050 50  0001 C CNN
	1    6500 5050
	1    0    0    -1  
$EndComp
Wire Wire Line
	5650 5400 6500 5400
Wire Wire Line
	6500 5400 6500 5350
Connection ~ 6500 5400
Wire Wire Line
	6500 5400 6750 5400
Text Label 5650 5900 0    50   ~ 0
ALTERA_CONFIG_SEL~
$Comp
L Device:Jumper J82
U 1 1
P 7050 5900
F 0 "J82" H 7050 6164 50  0000 C CNN
F 1 "Jumper" H 7050 6073 50  0000 C CNN
F 2 "Connector_PinHeader_2.54mm:PinHeader_1x02_P2.54mm_Vertical" H 7050 5900 50  0001 C CNN
F 3 "~" H 7050 5900 50  0001 C CNN
	1    7050 5900
	1    0    0    -1  
$EndComp
$Comp
L power:GND #PWR?
U 1 1
P 6500 6250
AR Path="/607433A4/60EEC82A" Ref="#PWR?"  Part="1" 
AR Path="/607E3841/60EEC82A" Ref="#PWR0247"  Part="1" 
F 0 "#PWR0247" H 6500 6000 50  0001 C CNN
F 1 "GND" V 6505 6122 50  0000 R CNN
F 2 "" H 6500 6250 50  0001 C CNN
F 3 "" H 6500 6250 50  0001 C CNN
	1    6500 6250
	-1   0    0    -1  
$EndComp
$Comp
L power:+3V3 #PWR0248
U 1 1
P 7350 5900
F 0 "#PWR0248" H 7350 5750 50  0001 C CNN
F 1 "+3V3" V 7365 6028 50  0000 L CNN
F 2 "" H 7350 5900 50  0001 C CNN
F 3 "" H 7350 5900 50  0001 C CNN
	1    7350 5900
	0    1    1    0   
$EndComp
$Comp
L Device:R R87
U 1 1
P 6500 6100
F 0 "R87" V 6400 6000 50  0000 C CNN
F 1 "10k" V 6500 6100 50  0000 C CNN
F 2 "Resistors_SMD:R_0805" V 6430 6100 50  0001 C CNN
F 3 "~" H 6500 6100 50  0001 C CNN
	1    6500 6100
	-1   0    0    1   
$EndComp
Wire Wire Line
	5650 5900 6500 5900
Wire Wire Line
	6500 5950 6500 5900
Connection ~ 6500 5900
Wire Wire Line
	6500 5900 6750 5900
$EndSCHEMATC
